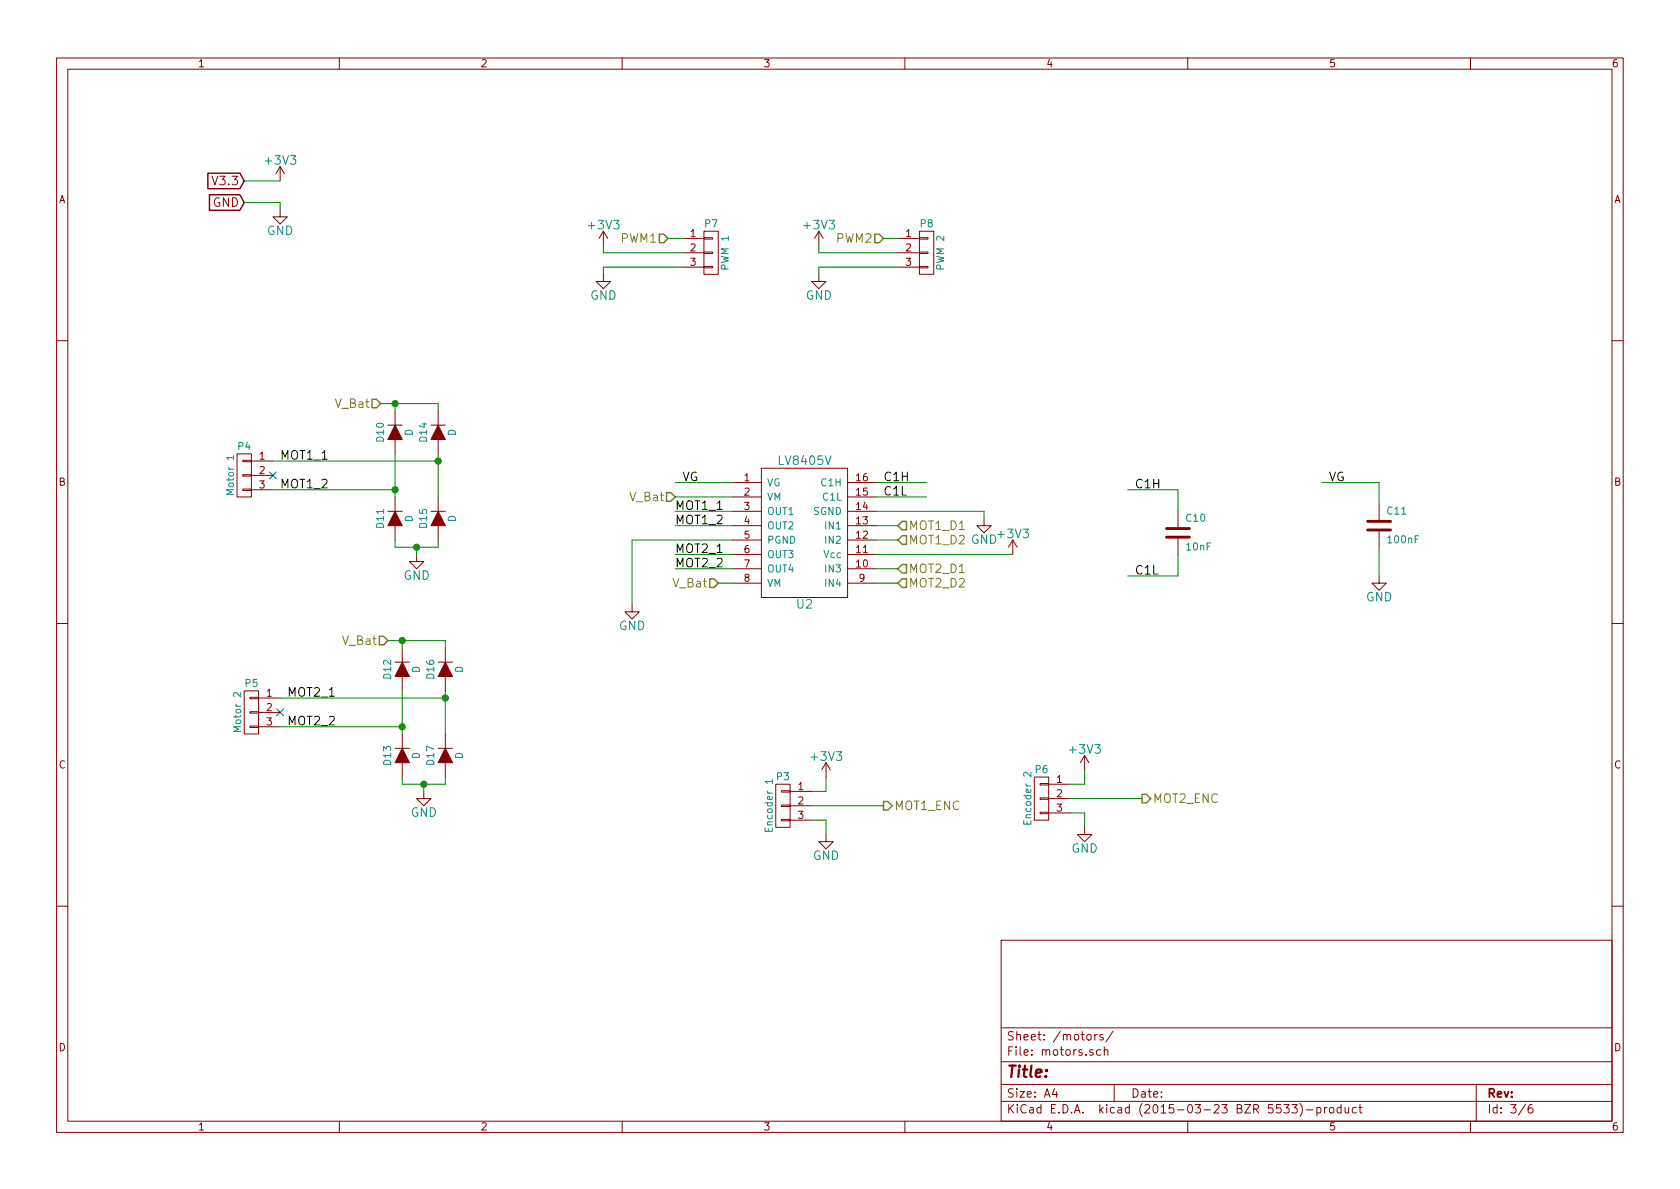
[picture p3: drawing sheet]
EESchema Schematic File Version 2
LIBS:power
LIBS:device
LIBS:transistors
LIBS:conn
LIBS:linear
LIBS:regul
LIBS:74xx
LIBS:cmos4000
LIBS:adc-dac
LIBS:memory
LIBS:xilinx
LIBS:special
LIBS:microcontrollers
LIBS:dsp
LIBS:microchip
LIBS:analog_switches
LIBS:motorola
LIBS:texas
LIBS:intel
LIBS:audio
LIBS:interface
LIBS:digital-audio
LIBS:philips
LIBS:display
LIBS:cypress
LIBS:siliconi
LIBS:opto
LIBS:atmel
LIBS:contrib
LIBS:valves
LIBS:pic18f46k60
LIBS:dspic33fj32gs606
LIBS:l293
LIBS:mcp2200
LIBS:lv8405v
LIBS:33vReg
LIBS:RoboticsMKII-cache
EELAYER 25 0
EELAYER END
$Descr A4 11693 8268
encoding utf-8
Sheet 3 6
Title ""
Date ""
Rev ""
Comp ""
Comment1 ""
Comment2 ""
Comment3 ""
Comment4 ""
$EndDescr
$Comp
L LV8405V U2
U 1 1
P 5600 3700
F 0 "U2" H 5600 3200 60  0000 C CNN
F 1 "LV8405V" H 5600 4200 60  0000 C CNN
F 2 "Housings_SSOP:SSOP-16_4.4x5.2mm_Pitch0.65mm" H 5800 3250 60  0001 C CNN
F 3 "" H 5800 3250 60  0000 C CNN
	1    5600 3700
	1    0    0    -1  
$EndComp
$Comp
L +3V3 #PWR09
U 1 1
P 1950 1250
F 0 "#PWR09" H 1950 1100 60  0001 C CNN
F 1 "+3V3" H 1950 1390 60  0000 C CNN
F 2 "" H 1950 1250 60  0000 C CNN
F 3 "" H 1950 1250 60  0000 C CNN
	1    1950 1250
	1    0    0    -1  
$EndComp
$Comp
L GND #PWR010
U 1 1
P 1950 1450
F 0 "#PWR010" H 1950 1200 60  0001 C CNN
F 1 "GND" H 1950 1300 60  0000 C CNN
F 2 "" H 1950 1450 60  0000 C CNN
F 3 "" H 1950 1450 60  0000 C CNN
	1    1950 1450
	1    0    0    -1  
$EndComp
Text GLabel 1700 1250 0    60   Input ~ 0
V3.3
Text GLabel 1700 1400 0    60   Input ~ 0
GND
$Comp
L CONN_01X03 P7
U 1 1
P 4950 1750
F 0 "P7" H 4950 1950 50  0000 C CNN
F 1 "PWM 1" V 5050 1750 50  0000 C CNN
F 2 "Pin_Headers:Pin_Header_Straight_1x03" H 4950 1750 60  0001 C CNN
F 3 "" H 4950 1750 60  0000 C CNN
	1    4950 1750
	1    0    0    -1  
$EndComp
$Comp
L +3V3 #PWR011
U 1 1
P 4200 1700
F 0 "#PWR011" H 4200 1550 60  0001 C CNN
F 1 "+3V3" H 4200 1840 60  0000 C CNN
F 2 "" H 4200 1700 60  0000 C CNN
F 3 "" H 4200 1700 60  0000 C CNN
	1    4200 1700
	1    0    0    -1  
$EndComp
$Comp
L GND #PWR012
U 1 1
P 4200 1900
F 0 "#PWR012" H 4200 1650 60  0001 C CNN
F 1 "GND" H 4200 1750 60  0000 C CNN
F 2 "" H 4200 1900 60  0000 C CNN
F 3 "" H 4200 1900 60  0000 C CNN
	1    4200 1900
	1    0    0    -1  
$EndComp
Text HLabel 4650 1650 0    60   Input ~ 0
PWM1
$Comp
L CONN_01X03 P8
U 1 1
P 6450 1750
F 0 "P8" H 6450 1950 50  0000 C CNN
F 1 "PWM 2" V 6550 1750 50  0000 C CNN
F 2 "Pin_Headers:Pin_Header_Straight_1x03" H 6450 1750 60  0001 C CNN
F 3 "" H 6450 1750 60  0000 C CNN
	1    6450 1750
	1    0    0    -1  
$EndComp
$Comp
L +3V3 #PWR013
U 1 1
P 5700 1700
F 0 "#PWR013" H 5700 1550 60  0001 C CNN
F 1 "+3V3" H 5700 1840 60  0000 C CNN
F 2 "" H 5700 1700 60  0000 C CNN
F 3 "" H 5700 1700 60  0000 C CNN
	1    5700 1700
	1    0    0    -1  
$EndComp
$Comp
L GND #PWR014
U 1 1
P 5700 1900
F 0 "#PWR014" H 5700 1650 60  0001 C CNN
F 1 "GND" H 5700 1750 60  0000 C CNN
F 2 "" H 5700 1900 60  0000 C CNN
F 3 "" H 5700 1900 60  0000 C CNN
	1    5700 1900
	1    0    0    -1  
$EndComp
Text HLabel 6150 1650 0    60   Input ~ 0
PWM2
$Comp
L CONN_01X03 P5
U 1 1
P 1750 4950
F 0 "P5" H 1750 5150 50  0000 C CNN
F 1 "Motor 2" V 1850 4950 50  0000 C CNN
F 2 "Pin_Headers:Pin_Header_Straight_1x03" H 1750 4950 60  0001 C CNN
F 3 "" H 1750 4950 60  0000 C CNN
	1    1750 4950
	-1   0    0    -1  
$EndComp
$Comp
L CONN_01X03 P4
U 1 1
P 1700 3300
F 0 "P4" H 1700 3500 50  0000 C CNN
F 1 "Motor 1" V 1800 3300 50  0000 C CNN
F 2 "Pin_Headers:Pin_Header_Straight_1x03" H 1700 3300 60  0001 C CNN
F 3 "" H 1700 3300 60  0000 C CNN
	1    1700 3300
	-1   0    0    -1  
$EndComp
Text HLabel 6250 3650 2    60   Input ~ 0
MOT1_D1
Text HLabel 6250 3750 2    60   Input ~ 0
MOT1_D2
Text HLabel 6250 3950 2    60   Input ~ 0
MOT2_D1
Text HLabel 6250 4050 2    60   Input ~ 0
MOT2_D2
$Comp
L C C10
U 1 1
P 8200 3700
F 0 "C10" H 8250 3800 50  0000 L CNN
F 1 "10nF" H 8250 3600 50  0000 L CNN
F 2 "Capacitors_SMD:C_1206" H 8238 3550 30  0001 C CNN
F 3 "" H 8200 3700 60  0000 C CNN
	1    8200 3700
	1    0    0    -1  
$EndComp
$Comp
L GND #PWR015
U 1 1
P 6850 3600
F 0 "#PWR015" H 6850 3350 60  0001 C CNN
F 1 "GND" H 6850 3450 60  0000 C CNN
F 2 "" H 6850 3600 60  0000 C CNN
F 3 "" H 6850 3600 60  0000 C CNN
	1    6850 3600
	1    0    0    -1  
$EndComp
$Comp
L GND #PWR016
U 1 1
P 4400 4200
F 0 "#PWR016" H 4400 3950 60  0001 C CNN
F 1 "GND" H 4400 4050 60  0000 C CNN
F 2 "" H 4400 4200 60  0000 C CNN
F 3 "" H 4400 4200 60  0000 C CNN
	1    4400 4200
	1    0    0    -1  
$EndComp
$Comp
L +3V3 #PWR017
U 1 1
P 7050 3850
F 0 "#PWR017" H 7050 3700 60  0001 C CNN
F 1 "+3V3" H 7050 3990 60  0000 C CNN
F 2 "" H 7050 3850 60  0000 C CNN
F 3 "" H 7050 3850 60  0000 C CNN
	1    7050 3850
	1    0    0    -1  
$EndComp
Text Label 4700 3550 0    60   ~ 0
MOT1_1
Text Label 4700 3650 0    60   ~ 0
MOT1_2
Text Label 2000 4850 0    60   ~ 0
MOT2_1
Text Label 4700 3950 0    60   ~ 0
MOT2_2
Text Label 1950 3200 0    60   ~ 0
MOT1_1
Text Label 1950 3400 0    60   ~ 0
MOT1_2
Text Label 4700 3850 0    60   ~ 0
MOT2_1
Text Label 2000 5050 0    60   ~ 0
MOT2_2
Text Label 6150 3350 0    60   ~ 0
C1H
Text Label 6150 3450 0    60   ~ 0
C1L
Text Label 7900 3400 0    60   ~ 0
C1H
Text Label 7900 4000 0    60   ~ 0
C1L
Text Label 4750 3350 0    60   ~ 0
VG
Text Label 9250 3350 0    60   ~ 0
VG
$Comp
L C C11
U 1 1
P 9600 3650
F 0 "C11" H 9650 3750 50  0000 L CNN
F 1 "100nF" H 9650 3550 50  0000 L CNN
F 2 "Capacitors_SMD:C_1206" H 9638 3500 30  0001 C CNN
F 3 "" H 9600 3650 60  0000 C CNN
	1    9600 3650
	1    0    0    -1  
$EndComp
$Comp
L GND #PWR018
U 1 1
P 9600 4000
F 0 "#PWR018" H 9600 3750 60  0001 C CNN
F 1 "GND" H 9600 3850 60  0000 C CNN
F 2 "" H 9600 4000 60  0000 C CNN
F 3 "" H 9600 4000 60  0000 C CNN
	1    9600 4000
	1    0    0    -1  
$EndComp
$Comp
L CONN_01X03 P3
U 1 1
P 5450 5600
F 0 "P3" H 5450 5800 50  0000 C CNN
F 1 "Encoder 1" V 5550 5600 50  0000 C CNN
F 2 "Pin_Headers:Pin_Header_Straight_1x03" H 5450 5600 60  0001 C CNN
F 3 "" H 5450 5600 60  0000 C CNN
	1    5450 5600
	-1   0    0    -1  
$EndComp
$Comp
L GND #PWR019
U 1 1
P 5750 5800
F 0 "#PWR019" H 5750 5550 60  0001 C CNN
F 1 "GND" H 5750 5650 60  0000 C CNN
F 2 "" H 5750 5800 60  0000 C CNN
F 3 "" H 5750 5800 60  0000 C CNN
	1    5750 5800
	1    0    0    -1  
$EndComp
Text HLabel 6150 5600 2    60   Output ~ 0
MOT1_ENC
$Comp
L CONN_01X03 P6
U 1 1
P 7250 5550
F 0 "P6" H 7250 5750 50  0000 C CNN
F 1 "Encoder 2" V 7350 5550 50  0000 C CNN
F 2 "Pin_Headers:Pin_Header_Straight_1x03" H 7250 5550 60  0001 C CNN
F 3 "" H 7250 5550 60  0000 C CNN
	1    7250 5550
	-1   0    0    -1  
$EndComp
$Comp
L GND #PWR020
U 1 1
P 7550 5750
F 0 "#PWR020" H 7550 5500 60  0001 C CNN
F 1 "GND" H 7550 5600 60  0000 C CNN
F 2 "" H 7550 5750 60  0000 C CNN
F 3 "" H 7550 5750 60  0000 C CNN
	1    7550 5750
	1    0    0    -1  
$EndComp
Text HLabel 7950 5550 2    60   Output ~ 0
MOT2_ENC
Text HLabel 4700 3450 0    60   Input ~ 0
V_Bat
NoConn ~ 1900 3300
NoConn ~ 1950 4950
$Comp
L +3V3 #PWR021
U 1 1
P 5750 5400
F 0 "#PWR021" H 5750 5250 60  0001 C CNN
F 1 "+3V3" H 5750 5540 60  0000 C CNN
F 2 "" H 5750 5400 60  0000 C CNN
F 3 "" H 5750 5400 60  0000 C CNN
	1    5750 5400
	1    0    0    -1  
$EndComp
$Comp
L +3V3 #PWR022
U 1 1
P 7550 5350
F 0 "#PWR022" H 7550 5200 60  0001 C CNN
F 1 "+3V3" H 7550 5490 60  0000 C CNN
F 2 "" H 7550 5350 60  0000 C CNN
F 3 "" H 7550 5350 60  0000 C CNN
	1    7550 5350
	1    0    0    -1  
$EndComp
Text HLabel 5000 4050 0    60   Input ~ 0
V_Bat
$Comp
L D D12
U 1 1
P 2800 4650
F 0 "D12" H 2800 4750 50  0000 C CNN
F 1 "D" H 2800 4550 50  0000 C CNN
F 2 "Diodes_SMD:SOD-323" H 2800 4650 60  0001 C CNN
F 3 "" H 2800 4650 60  0000 C CNN
	1    2800 4650
	0    -1   -1   0   
$EndComp
$Comp
L D D16
U 1 1
P 3100 4650
F 0 "D16" H 3100 4750 50  0000 C CNN
F 1 "D" H 3100 4550 50  0000 C CNN
F 2 "Diodes_SMD:SOD-323" H 3100 4650 60  0001 C CNN
F 3 "" H 3100 4650 60  0000 C CNN
	1    3100 4650
	0    -1   -1   0   
$EndComp
$Comp
L D D13
U 1 1
P 2800 5250
F 0 "D13" H 2800 5350 50  0000 C CNN
F 1 "D" H 2800 5150 50  0000 C CNN
F 2 "Diodes_SMD:SOD-323" H 2800 5250 60  0001 C CNN
F 3 "" H 2800 5250 60  0000 C CNN
	1    2800 5250
	0    -1   -1   0   
$EndComp
$Comp
L D D17
U 1 1
P 3100 5250
F 0 "D17" H 3100 5350 50  0000 C CNN
F 1 "D" H 3100 5150 50  0000 C CNN
F 2 "Diodes_SMD:SOD-323" H 3100 5250 60  0001 C CNN
F 3 "" H 3100 5250 60  0000 C CNN
	1    3100 5250
	0    -1   -1   0   
$EndComp
$Comp
L GND #PWR023
U 1 1
P 2950 5500
F 0 "#PWR023" H 2950 5250 60  0001 C CNN
F 1 "GND" H 2950 5350 60  0000 C CNN
F 2 "" H 2950 5500 60  0000 C CNN
F 3 "" H 2950 5500 60  0000 C CNN
	1    2950 5500
	1    0    0    -1  
$EndComp
Text HLabel 2700 4450 0    60   Input ~ 0
V_Bat
$Comp
L D D10
U 1 1
P 2750 3000
F 0 "D10" H 2750 3100 50  0000 C CNN
F 1 "D" H 2750 2900 50  0000 C CNN
F 2 "Diodes_SMD:SOD-323" H 2750 3000 60  0001 C CNN
F 3 "" H 2750 3000 60  0000 C CNN
	1    2750 3000
	0    -1   -1   0   
$EndComp
$Comp
L D D14
U 1 1
P 3050 3000
F 0 "D14" H 3050 3100 50  0000 C CNN
F 1 "D" H 3050 2900 50  0000 C CNN
F 2 "Diodes_SMD:SOD-323" H 3050 3000 60  0001 C CNN
F 3 "" H 3050 3000 60  0000 C CNN
	1    3050 3000
	0    -1   -1   0   
$EndComp
$Comp
L D D11
U 1 1
P 2750 3600
F 0 "D11" H 2750 3700 50  0000 C CNN
F 1 "D" H 2750 3500 50  0000 C CNN
F 2 "Diodes_SMD:SOD-323" H 2750 3600 60  0001 C CNN
F 3 "" H 2750 3600 60  0000 C CNN
	1    2750 3600
	0    -1   -1   0   
$EndComp
$Comp
L D D15
U 1 1
P 3050 3600
F 0 "D15" H 3050 3700 50  0000 C CNN
F 1 "D" H 3050 3500 50  0000 C CNN
F 2 "Diodes_SMD:SOD-323" H 3050 3600 60  0001 C CNN
F 3 "" H 3050 3600 60  0000 C CNN
	1    3050 3600
	0    -1   -1   0   
$EndComp
$Comp
L GND #PWR024
U 1 1
P 2900 3850
F 0 "#PWR024" H 2900 3600 60  0001 C CNN
F 1 "GND" H 2900 3700 60  0000 C CNN
F 2 "" H 2900 3850 60  0000 C CNN
F 3 "" H 2900 3850 60  0000 C CNN
	1    2900 3850
	1    0    0    -1  
$EndComp
Text HLabel 2650 2800 0    60   Input ~ 0
V_Bat
Wire Wire Line
	1950 1400 1700 1400
Wire Wire Line
	1700 1250 1950 1250
Wire Wire Line
	4750 1750 4200 1750
Wire Wire Line
	4750 1850 4200 1850
Wire Wire Line
	4200 1750 4200 1700
Wire Wire Line
	4200 1850 4200 1900
Wire Wire Line
	4650 1650 4750 1650
Wire Wire Line
	6250 1750 5700 1750
Wire Wire Line
	6250 1850 5700 1850
Wire Wire Line
	5700 1750 5700 1700
Wire Wire Line
	5700 1850 5700 1900
Wire Wire Line
	6150 1650 6250 1650
Wire Wire Line
	1950 4850 3100 4850
Wire Wire Line
	6100 3650 6250 3650
Wire Wire Line
	6100 3550 6850 3550
Wire Wire Line
	6850 3550 6850 3600
Wire Wire Line
	5100 3750 4400 3750
Wire Wire Line
	4400 3750 4400 4200
Wire Wire Line
	6100 3850 7050 3850
Wire Wire Line
	4700 3450 5100 3450
Wire Wire Line
	1950 5050 2800 5050
Wire Wire Line
	5100 3550 4700 3550
Wire Wire Line
	5100 3650 4700 3650
Wire Wire Line
	5100 3850 4700 3850
Wire Wire Line
	5100 3950 4700 3950
Wire Wire Line
	6100 3350 6450 3350
Wire Wire Line
	6450 3450 6100 3450
Wire Wire Line
	7850 3400 8200 3400
Wire Wire Line
	8200 3400 8200 3550
Wire Wire Line
	8200 3850 8200 4000
Wire Wire Line
	8200 4000 7850 4000
Wire Wire Line
	4700 3350 5100 3350
Wire Wire Line
	9200 3350 9600 3350
Wire Wire Line
	9600 3800 9600 4000
Wire Wire Line
	9600 3350 9600 3500
Wire Wire Line
	5750 5800 5750 5700
Wire Wire Line
	5750 5700 5650 5700
Wire Wire Line
	5650 5500 5750 5500
Wire Wire Line
	5650 5600 6150 5600
Wire Wire Line
	7550 5750 7550 5650
Wire Wire Line
	7550 5650 7450 5650
Wire Wire Line
	7450 5450 7550 5450
Wire Wire Line
	7450 5550 7950 5550
Wire Wire Line
	6100 3750 6250 3750
Wire Wire Line
	7550 5450 7550 5350
Wire Wire Line
	5750 5500 5750 5400
Wire Wire Line
	6100 3950 6250 3950
Wire Wire Line
	6100 4050 6250 4050
Wire Wire Line
	5100 4050 5000 4050
Wire Wire Line
	1950 1450 1950 1400
Wire Wire Line
	3100 4800 3100 5100
Wire Wire Line
	2800 4800 2800 5100
Connection ~ 2800 5050
Connection ~ 3100 4850
Wire Wire Line
	2700 4450 3100 4450
Wire Wire Line
	3100 4450 3100 4500
Wire Wire Line
	2800 4500 2800 4450
Connection ~ 2800 4450
Wire Wire Line
	2800 5400 2800 5450
Wire Wire Line
	2800 5450 3100 5450
Wire Wire Line
	2950 5450 2950 5500
Wire Wire Line
	3100 5450 3100 5400
Connection ~ 2950 5450
Wire Wire Line
	1900 3200 3050 3200
Wire Wire Line
	1900 3400 2750 3400
Wire Wire Line
	3050 3150 3050 3450
Wire Wire Line
	2750 3150 2750 3450
Connection ~ 2750 3400
Connection ~ 3050 3200
Wire Wire Line
	2650 2800 3050 2800
Wire Wire Line
	3050 2800 3050 2850
Wire Wire Line
	2750 2850 2750 2800
Connection ~ 2750 2800
Wire Wire Line
	2750 3750 2750 3800
Wire Wire Line
	2750 3800 3050 3800
Wire Wire Line
	2900 3800 2900 3850
Wire Wire Line
	3050 3800 3050 3750
Connection ~ 2900 3800
$EndSCHEMATC
